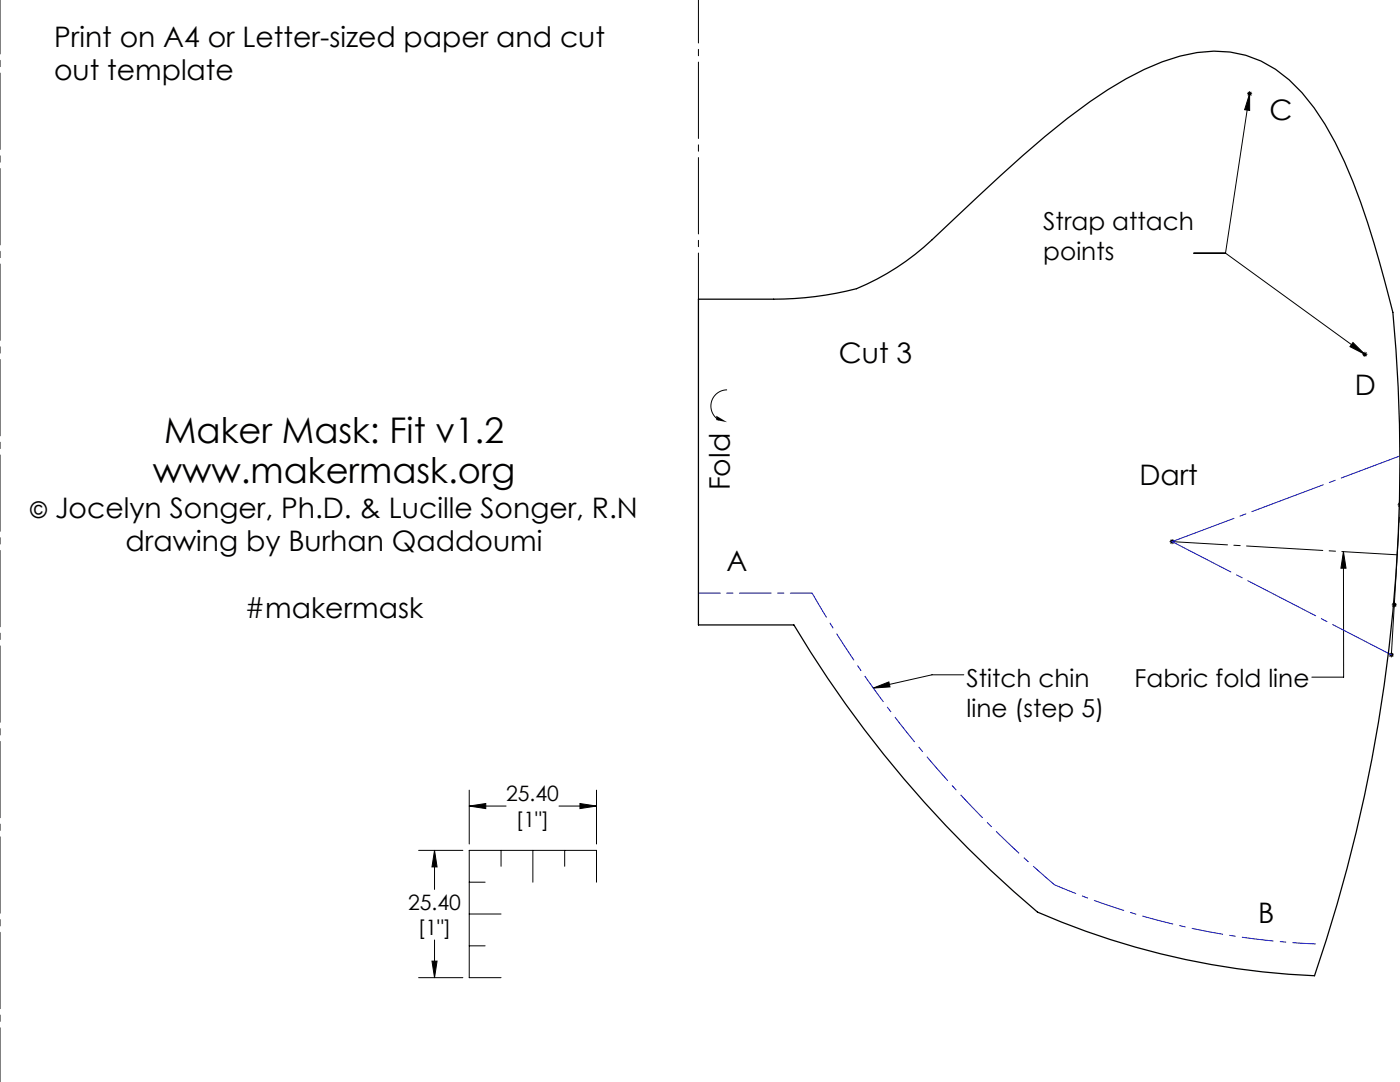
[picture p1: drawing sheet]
<svg xmlns="http://www.w3.org/2000/svg" width="279mm" height="216mm" viewBox="0 0 279 216" stroke-linecap="round" stroke-linejoin="round" font-family="sans-serif">
<g fill="none" stroke="#000" stroke-width=".2">
<path d="M248.9 18.7h1M249 18.3l.7 .8M249.4 18.7v3.3l-1-.1zM249.4 18.7l-4.8 31.8M249.4 18.2v1M249.7 18.3l-.7 .8M238.2 50.5h6.4M244.6 50.5l27.8 20.2M145.1 77.8a3.2 3.2 0 0 0-3.1 2.4 3.2 3.2 0 0 0 1.5 3.6M270 68.3l2.4 2.4-3-1.5zM271.9 70.7h1M272 70.3l.7 .8"/>
<path d="M272.4 70.2v1M272.7 70.3l-.7 .8M233.4 108.1h1M233.6 107.7l.7 .7M233.9 107.6v1M234.3 107.7l-.7 .7M268.1 110.1v25h-6.3M268.1 110.1l.5 3.3h-1zM279.1 100.4l.3 .3h-.5M279.4 100.2v1M279.4 100.7l-.3 .4M279.4 100.4l-1.7 30.3"/>
<path d="M174.3 137.3l3.1-1.2 .2 1zM192.3 134.6h-6.3l-11.7 2.7M277.2 130.7h1M277.3 130.3l.7 .7M277.7 130.2v1M277.8 120.7h1M277.9 120.3l.7 .7M278 130.3l-.7 .7M278.3 120.2v1M278.6 120.3l-.7 .7M93.6 157.7v10.7M119 157.7v10.7"/>
<path d="M83.5 169.7h8.9M86.7 169.7l.5 3.3h-1zM86.7 169.7v7.8M93.6 160.8l3.3-.5v1zM93.6 176h3.2M93.6 160.8h7.4M100 169.7v3.2M106.3 169.7v6.3M111.6 160.8h7.4M112.7 169.7v3.2M115.7 160.3l3.3 .5-3.3 .5zM119 176v-6.3h-25.4v25.4h6.4"/>
<path d="M83.5 195.1h8.9M86.2 191.8h1l-.5 3.3zM86.7 187.6v7.5M93.6 182.4h6.4M93.6 188.7h3.2"/>
</g>
<g fill="#000">
<path d="M143 83l2.1 1.2-2.1-.4z"/>
<path d="M270 68.3l2.4 2.4-3-1.5zM249.4 18.7v3.3l-1-.1z"/>
<path d="M174.3 137.3l3.1-1.2 .2 1zM268.1 110.1l.5 3.3h-1z"/>
<path d="M93.6 160.8l3.3-.5v1zM115.7 160.3l3.3 .5-3.3 .5zM86.7 169.7l.5 3.3h-1zM86.2 191.8h1l-.5 3.3z"/>
</g>
<path d="M210.4 176.5a147.8 147.8 0 0 0 52.2 11.9" fill="none" stroke="#00f" stroke-width=".2" stroke-dasharray="6.3 1.3 1.3 1.3" stroke-dashoffset="1.7" stroke-linecap="butt"/>
<path d="M162.1 118.3a221.1 221.1 0 0 0 48.3 58.2" fill="none" stroke="#00f" stroke-width=".2" stroke-dasharray="6.3 1.3 1.3 1.3" stroke-dashoffset=".7" stroke-linecap="butt"/>
<path d="M0 0v215.9" fill="none" stroke="#000" stroke-width=".2" stroke-dasharray="15.2 1.3 1.3 1.3" stroke-dashoffset="4.4"/>
<path d="M139.4 59.7v-59.7" fill="none" stroke="#000" stroke-width=".2" stroke-dasharray="15.2 1.3 1.3 1.3" stroke-dashoffset="6"/>
<path d="M233.9 108.1l44.9 2.6" fill="none" stroke="#000" stroke-width=".2" stroke-dasharray="15.2 1.3 1.3 1.3" stroke-dashoffset="4.2"/>
<path d="M233.9 108.1l45.5-17.1M277.7 130.7l-43.8-22.6" fill="none" stroke="#00f" stroke-width=".2" stroke-dasharray="15.2 1.3 1.3 1.3" stroke-dashoffset="2"/>
<path d="M162.1 118.3h-22.7" fill="none" stroke="#00f" stroke-width=".2" stroke-dasharray="6.3 1.3 1.3 1.3" stroke-dashoffset="2"/>
<path d="M153.9 194.7h108.4" fill="none" stroke="#fff" stroke-width=".2" stroke-dasharray="15.2 1.3 1.3 1.3" stroke-dashoffset="1"/>
<path d="M176.1 10.2h86.2" fill="none" stroke="#fff" stroke-width=".2" stroke-dasharray="15.2 1.3 1.3 1.3" stroke-dashoffset="2.6"/>
<path d="M279.4 10.2v184.5" fill="none" stroke="#fff" stroke-width=".2" stroke-dasharray="15.2 1.3 1.3 1.3" stroke-dashoffset="1.1"/>
<path d="M139.4 59.7h15a66.4 66.4 0 0 0 16.5-2.1 50.1 50.1 0 0 0 15.2-9.8l4.7-4.5a256.7 256.7 0 0 1 26.7-23 60.9 60.9 0 0 1 18-9.1 22.5 22.5 0 0 1 24.4 7.3 58.1 58.1 0 0 1 10.1 17.7 246.8 246.8 0 0 1 8 26.1 316.4 316.4 0 0 1-15.7 132.4 154.1 154.1 0 0 1-55.2-12.7 227.4 227.4 0 0 1-48.7-57.3h-19z" fill="none" stroke="#000" stroke-width=".25"/>
<g font-size="7.1">
<text x="32.7" y="88.3">Maker Mask: Fit v1.2</text>
<text x="30.5" y="96.4">www.makermask.org</text>
</g>
<g font-size="5.6">
<text x="10.8" y="9.3">Print on A4 or Letter-sized paper and cut</text>
<text x="10.8" y="15.9">out template</text>
<text x="253.3" y="23.9">C</text>
<text x="167.4" y="72.4">Cut 3</text>
<text x="270.4" y="78.9">D</text>
<text x="145.6" y="97.8" transform="rotate(-90 145.6 97.8)">Fold</text>
<text x="227.4" y="96.8">Dart</text>
<text x="11" y="103.3">Jocelyn Songer, Ph.D. &amp; Lucille Songer, R.N</text>
<text x="25.1" y="110">drawing by Burhan Qaddoumi</text>
<text x="145" y="114">A</text>
<text x="48.9" y="123.3">#makermask</text>
<text x="251.1" y="184.1">B</text>
</g>
<g font-size="4.9">
<text x="208.2" y="45.9">Strap attach</text>
<text x="208.2" y="51.9">points</text>
<text x="192.9" y="137">Stitch chin</text>
<text x="226.4" y="137">Fabric fold line</text>
<text x="192.9" y="143">line (step 5)</text>
</g>
<text font-size="4.6" x="6" y="103.3">©</text>
<g font-size="4.2">
<text x="101" y="159.9">25.40</text>
<text x="103" y="165">[1&quot;]</text>
<text x="81.4" y="181.6">25.40</text>
<text x="83.4" y="186.6">[1&quot;]</text>
</g>
</svg>
